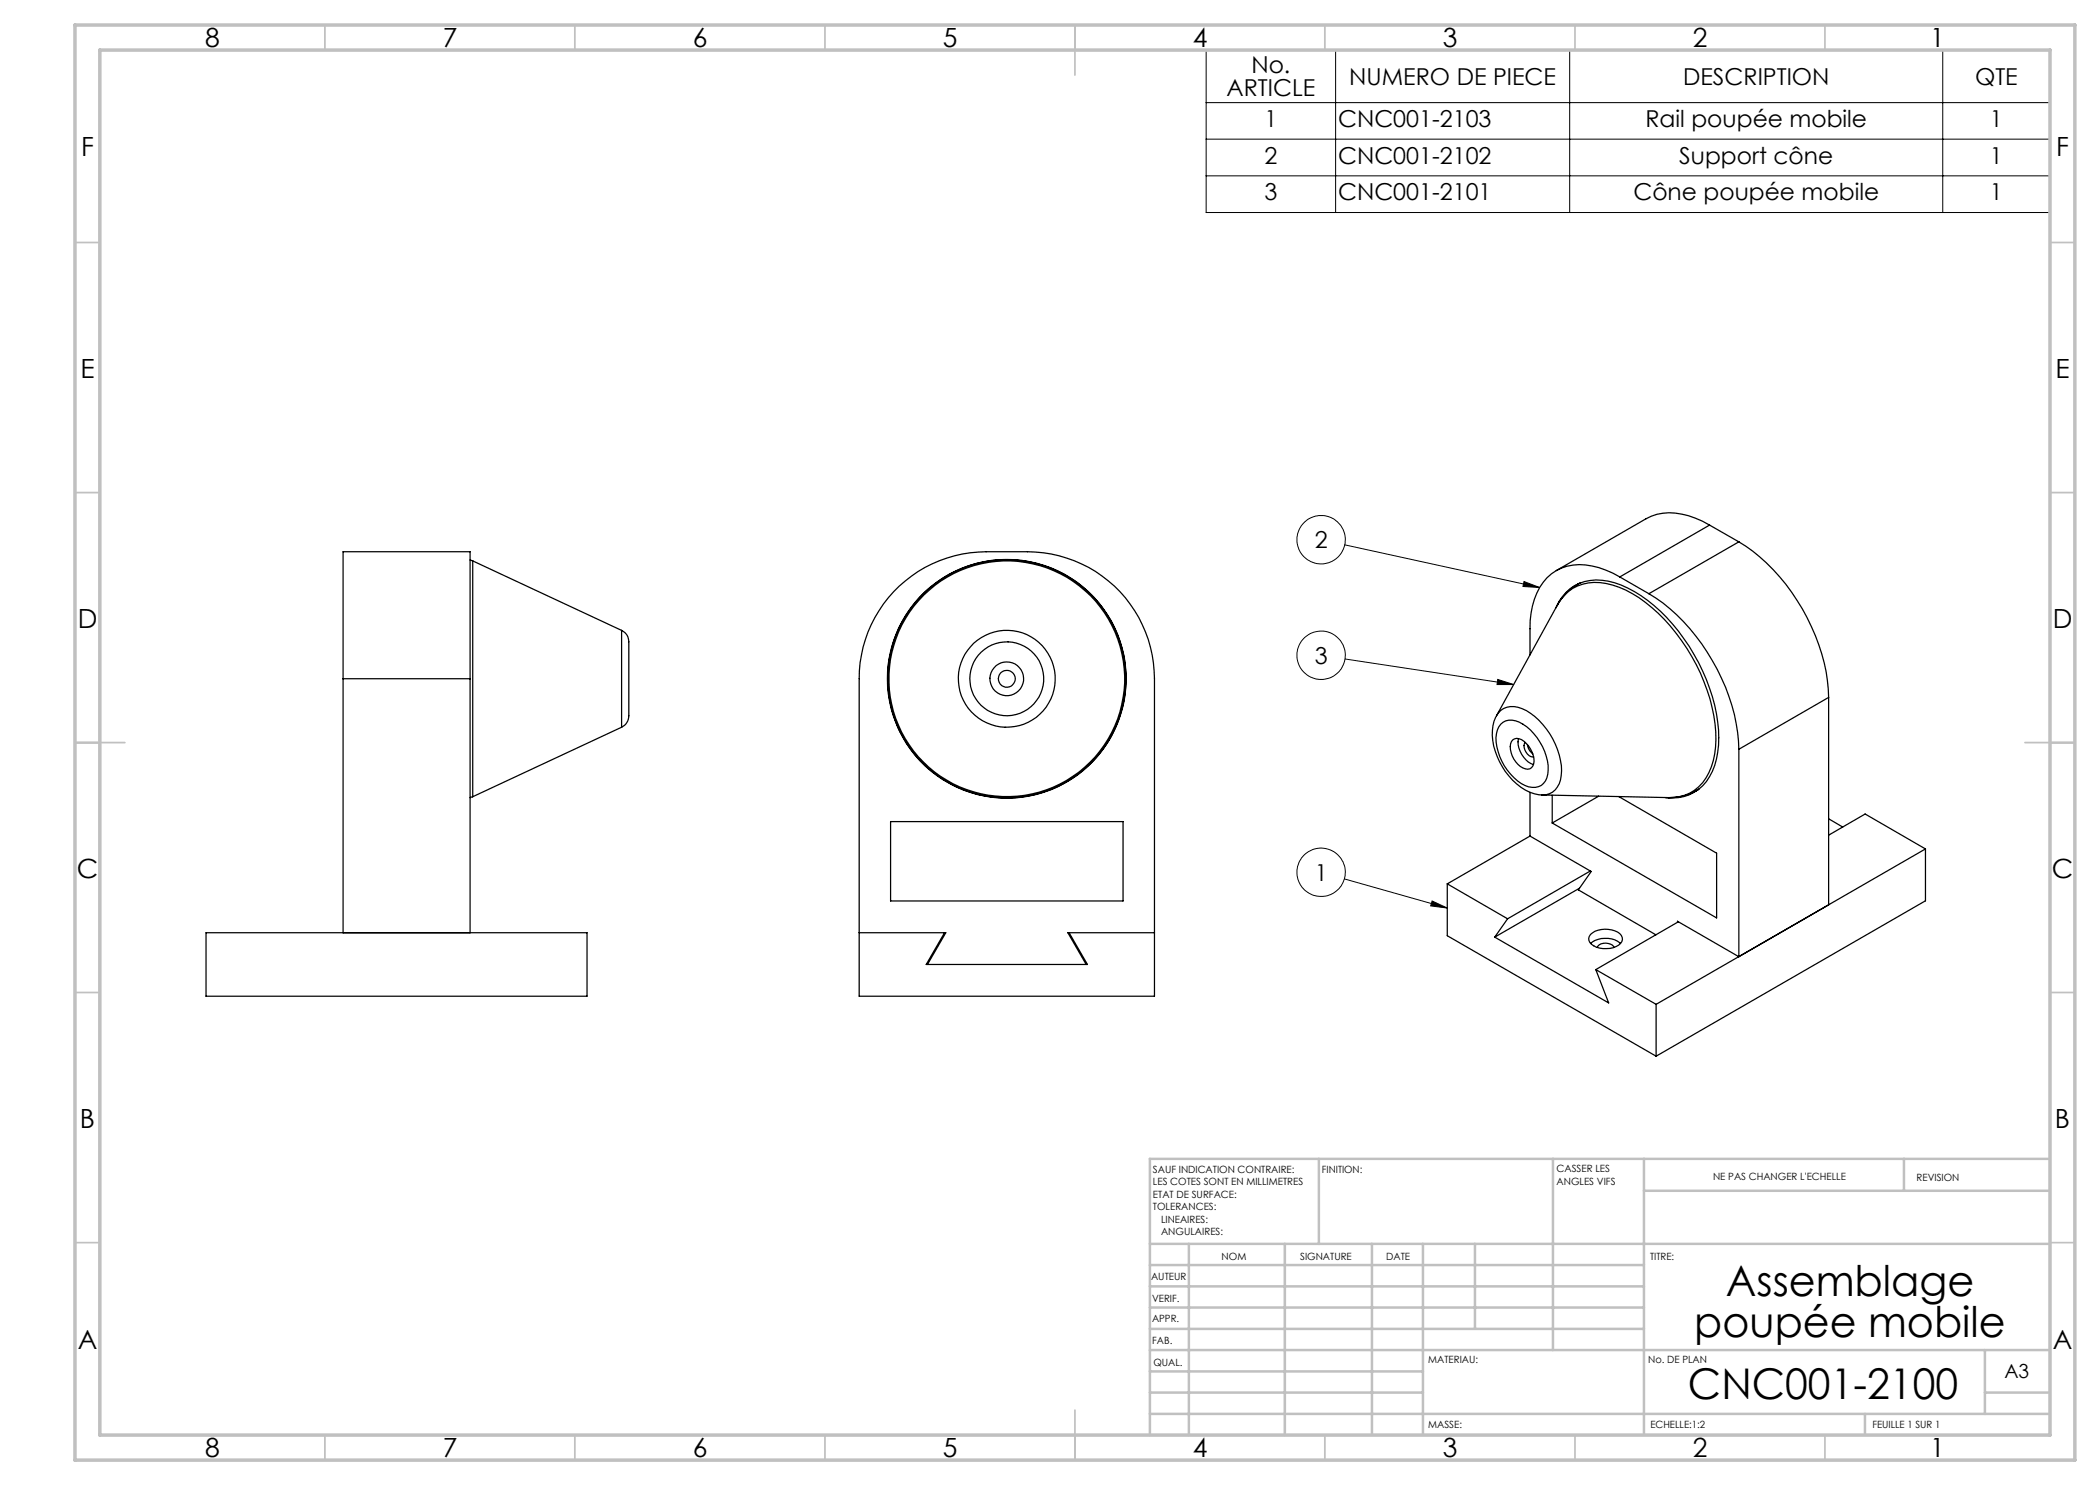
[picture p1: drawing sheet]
<svg xmlns="http://www.w3.org/2000/svg" width="420mm" height="297mm" viewBox="0 0 420 297" stroke-linecap="round" stroke-linejoin="round" font-family="sans-serif">
<g fill="none" stroke="#000" stroke-width=".25">
<path d="M94 112l.5 .2M94.5 112.2v47.1M94.5 112.2l29.8 13.9M179.8 117.2a25.6 25.6 0 0 1 17.4-6.9h8.3a25.4 25.4 0 0 1 25.4 25.4v63.5h-59.1v-63.5a25.2 25.2 0 0 1 8-18.5zM312.9 119.1a9 9 0 0 1 9.6-2.1 24.7 24.7 0 0 1 11.6 8.2 36.8 36.8 0 0 1 9.1 22.7 12.9 12.9 0 0 1-3.4 9.4 8.2 8.2 0 0 1-6 2.2l-25.4-.5a3.7 3.7 0 0 0 3.8-3.9 14.5 14.5 0 0 0-7.8-13.4 3.8 3.8 0 0 0-5.1 1.5l12.2-22.3zM315.4 116.9a9.9 9.9 0 0 0-3.9 4.2M315.8 116.7l-.4 .2M316.2 116.6l-.8 .3M324 115.4a14.4 14.4 0 0 0-10.6-2.2 9.4 9.4 0 0 0-6.5 6.6 17.8 17.8 0 0 0-.9 6v5.2M324 115.4l5.8 3.3M329.8 118.7a38.9 38.9 0 0 1 15.3 18.8 34.4 34.4 0 0 1 2.7 12.4M341.9 105a14.4 14.4 0 0 0-10.5-2.1l-2.2 .8-17.9 10.4"/>
<path d="M341.9 105l-17.9 10.4M341.9 105l5.9 3.4M347.8 108.4a39.6 39.6 0 0 1 16.5 22.4 30.7 30.7 0 0 1 1.4 8.7M347.8 108.4l-18 10.3M68.6 135.7v-25.4h25.4v25.4M68.6 135.7h25.4M68.6 135.7v50.8M94 135.7v50.8M124.3 126.1a3 3 0 0 1 1.5 3.3v7.2a38.3 38.3 0 0 1-.2 7.6l-.4 .6-.9 .6M124.3 126.1v19.3M311.2 121.6a8.7 8.7 0 0 1 10.5-5.4 25 25 0 0 1 12.8 8.6 37 37 0 0 1 9.2 22.8 13.4 13.4 0 0 1-3.2 9.6 8.7 8.7 0 0 1-7.4 2.3M365.7 139.5l-17.9 10.4"/>
<path d="M365.7 139.5v41.5l-17.9 10.3M94.5 159.3l-.5 .2M124.3 145.4l-29.8 13.9M299.3 143.2a9.3 9.3 0 0 0 .1 8.1 12.4 12.4 0 0 0 7.6 7.5l1.4 .2M300.1 144.8a3.1 3.1 0 0 1 3.7-.4 11.4 11.4 0 0 1 5.8 9.6 3.1 3.1 0 0 1-3.9 3.4 10.7 10.7 0 0 1-6.4-10.7l.5-1.3zM302.5 148a2 2 0 0 1 2.7 .7 4.4 4.4 0 0 1 1.4 4.5 1.57 1.57 0 0 1-2.5 .1 4.7 4.7 0 0 1-1.8-5zM303.7 147.7a4.8 4.8 0 0 0 3 5.2M305 148.5a2.08 2.08 0 0 0 1.7 2.9M305.5 148.9a2.73 2.73 0 0 0 1.1 1.9M306 158.5v8.7M310.4 159.1v5.5M319.7 159.2l-9.3 5.4"/>
<path d="M323.7 159.3l19.6 11.3v13l-32.9-19M339.2 158.2a9.9 9.9 0 0 1-5.5 1.3M339.7 157.9l-.5 .3M339.9 157.7l-.7 .5M347.8 149.9v41.4M178.1 164.3h46.5v15.9h-46.5zM289.5 176.8l12 7M289.5 176.8v10.3l41.7 24.1M306 167.2l12.2 7.1-2.5 3.7 15.5 9M306 167.2l-16.5 9.6M315.9 177.7l-17 9.7M318.1 174.2l-16.6 9.6"/>
<path d="M365.7 167l7.3-4.2 12.1 7M365.7 163.8l2.8 1.6M385.1 169.8v10.4l-53.9 31M385.1 169.8l-53.9 31.1M41.2 186.5h76.2v12.7h-76.2zM171.8 186.5h17.4l-3.7 6.4M188.9 186.5l-3.7 6.4h32.3l-3.7-6.4M230.9 186.5h-17.3l3.6 6.4M298.9 187.4l22.8 13.2-2.5-6.7M301.5 183.8l-2.6 3.6M318.1 186.9a4.7 4.7 0 0 1 6.2 .2 1.5 1.5 0 0 1-1 2.2 4.8 4.8 0 0 1-5.3-.8 1.26 1.26 0 0 1 .1-1.6zM318.1 188.7a4.8 4.8 0 0 1 6 0"/>
<path d="M319.2 193.9l12 7M319.4 189.5a2.08 2.08 0 0 1 3.4 0M335.6 184.4l-.1-.1 12.3 7M335.7 184.4l-16.5 9.5M331.2 200.9v10.3"/>
<circle cx="201.3" cy="135.8" r="7.4"/>
<circle cx="201.3" cy="135.8" r="9.7"/>
<circle cx="201.3" cy="135.8" r="23.6"/>
<circle cx="201.4" cy="135.8" r="3.4"/>
<circle cx="201.4" cy="135.8" r="1.69"/>
<circle cx="201.4" cy="135.8" r="23.8"/>
<circle cx="201.4" cy="135.8" r="23.9"/>
</g>
<g fill="none" stroke="#000" stroke-width=".2">
<path d="M241.2 10h168.8v32.5h-168.8zM267.1 10v32.5M313.9 10v32.5M388.5 10v32.5M241.2 20.5h168.8M241.2 27.8h168.8M241.2 35.2h168.8M269 109l38.9 8.5M304.8 116.3l3.1 1.2-3.3-.2zM269 131.8l33.8 5.1M299.5 135.9l3.3 1h-3.4zM268.9 175.8l20.6 5.8"/>
<path d="M286.4 180.2l3.1 1.4-3.4-.4z"/>
<circle cx="264.2" cy="107.9" r="4.8"/>
<circle cx="264.2" cy="131.1" r="4.8"/>
<circle cx="264.2" cy="174.5" r="4.8"/>
</g>
<g fill="none" stroke="#c0c0c0" stroke-width=".35">
<path d="M65 5v5M115 5v5M165 5v5M215 5v10M265 5v5M315 5v5M365 5v5M15 48.5h5M410 48.5h5M15 98.5h5M410 98.5h5M15 148.5h10"/>
<path d="M405 148.5h10M15 198.5h5M410 198.5h5M15 248.5h5M410 248.5h5M65 287v5M115 287v5M165 287v5M215 282v10M265 287v5M315 287v5M365 287v5"/>
</g>
<g fill="none" stroke="#c0c0c0" stroke-width=".5">
<path d="M263.8 231.8v17M310.6 231.8v38.2M328.8 231.8v55.2M328.8 238.2h81.2M380.8 231.8v6.4M410 231.8h-180v55.2M230 248.8h180M230 257.3h98.8M230 253h98.8M237.8 248.8v38.2M257 248.8v38.2M274.4 248.8v38.2"/>
<path d="M284.6 248.8v38.2M295 248.8v17M230 265.8h98.8M230 261.5h98.8M230 278.5h54.6M230 274.3h54.6M230 270h180M397 278.5h13M397 270v12.8M230 282.8h180M373 282.8v4.2"/>
</g>
<path d="M15 5h400v287h-400zM20 10h390v277h-390z" fill="none" stroke="#c0c0c0" stroke-width=".7"/>
<path d="M299.5 135.9l3.3 1h-3.4zM286.4 180.2l3.1 1.4-3.4-.4zM304.8 116.3l3.1 1.2-3.3-.2z" fill="#000"/>
<g font-size="8.5">
<text x="345.2" y="259.3">Assemblage</text>
<text x="338.9" y="267.4">poupée mobile</text>
<text x="337.6" y="279.7">CNC001-2100</text>
</g>
<g font-size="5.3">
<text x="41" y="9.5">8</text>
<text x="88.5" y="9.5">7</text>
<text x="138.5" y="9.5">6</text>
<text x="188.5" y="9.5">5</text>
<text x="238.5" y="9.5">4</text>
<text x="288.5" y="9.5">3</text>
<text x="338.5" y="9.5">2</text>
<text x="386" y="9.5">1</text>
<text x="16.2" y="31.3">F</text>
<text x="411.2" y="31.3">F</text>
<text x="16.1" y="75.5">E</text>
<text x="411.1" y="75.5">E</text>
<text x="15.5" y="125.5">D</text>
<text x="410.5" y="125.5">D</text>
<text x="15.4" y="175.5">C</text>
<text x="410.4" y="175.5">C</text>
<text x="16" y="225.5">B</text>
<text x="411" y="225.5">B</text>
<text x="15.5" y="269.8">A</text>
<text x="410.5" y="269.8">A</text>
<text x="41" y="291.5">8</text>
<text x="88.5" y="291.5">7</text>
<text x="138.5" y="291.5">6</text>
<text x="188.5" y="291.5">5</text>
<text x="238.5" y="291.5">4</text>
<text x="288.5" y="291.5">3</text>
<text x="338.5" y="291.5">2</text>
<text x="386" y="291.5">1</text>
</g>
<g font-size="4.7">
<text x="250.3" y="14.7">No.</text>
<text x="269.9" y="16.9">NUMERO DE PIECE</text>
<text x="336.6" y="16.9">DESCRIPTION</text>
<text x="395" y="16.9">QTE</text>
<text x="245.3" y="19.2">ARTICLE</text>
<text x="252.9" y="25.4">1</text>
<text x="267.6" y="25.4">CNC001-2103</text>
<text x="329.1" y="25.4">Rail poupée mobile</text>
<text x="398" y="25.4">1</text>
<text x="252.9" y="32.7">2</text>
<text x="267.6" y="32.7">CNC001-2102</text>
<text x="335.8" y="32.7">Support cône</text>
<text x="398" y="32.7">1</text>
<text x="252.9" y="40.1">3</text>
<text x="267.6" y="40.1">CNC001-2101</text>
<text x="326.7" y="40.1">Cône poupée mobile</text>
<text x="398" y="40.1">1</text>
<text x="262.9" y="109.6">2</text>
<text x="262.9" y="132.7">3</text>
<text x="262.9" y="176.1">1</text>
</g>
<text font-size="3.9" x="400.9" y="275.5">A3</text>
<g font-size="2">
<text x="230.6" y="234.6">SAUF INDICATION CONTRAIRE:</text>
<text x="230.6" y="237.1">LES COTES SONT EN MILLIMETRES</text>
<text x="230.6" y="239.6">ETAT DE SURFACE:</text>
<text x="264.4" y="234.6">FINITION:</text>
<text x="311.3" y="234.5">CASSER LES</text>
<text x="311.3" y="237">ANGLES VIFS</text>
<text x="342.6" y="236">NE PAS CHANGER L'ECHELLE</text>
<text x="383.3" y="236.2">REVISION</text>
<text x="230.6" y="242.1">TOLERANCES:</text>
<text x="232.2" y="244.6">LINEAIRES:</text>
<text x="232.2" y="247.1">ANGULAIRES:</text>
<text x="244.3" y="252">NOM</text>
<text x="260" y="251.9">SIGNATURE</text>
<text x="277.2" y="251.9">DATE</text>
<text x="330" y="251.9">TITRE:</text>
<text x="230.2" y="256.1">AUTEUR</text>
<text x="230.4" y="260.3">VERIF.</text>
<text x="230.4" y="264.4">APPR.</text>
<text x="230.5" y="268.8">FAB.</text>
<text x="230.7" y="273.1">QUAL.</text>
<text x="285.7" y="272.5">MATERIAU:</text>
<text x="329.6" y="272.5">No. DE PLAN</text>
<text x="285.6" y="285.5">MASSE:</text>
<text x="330.1" y="285.6">ECHELLE:1:2</text>
<text x="374.5" y="285.6">FEUILLE 1 SUR 1</text>
</g>
</svg>
